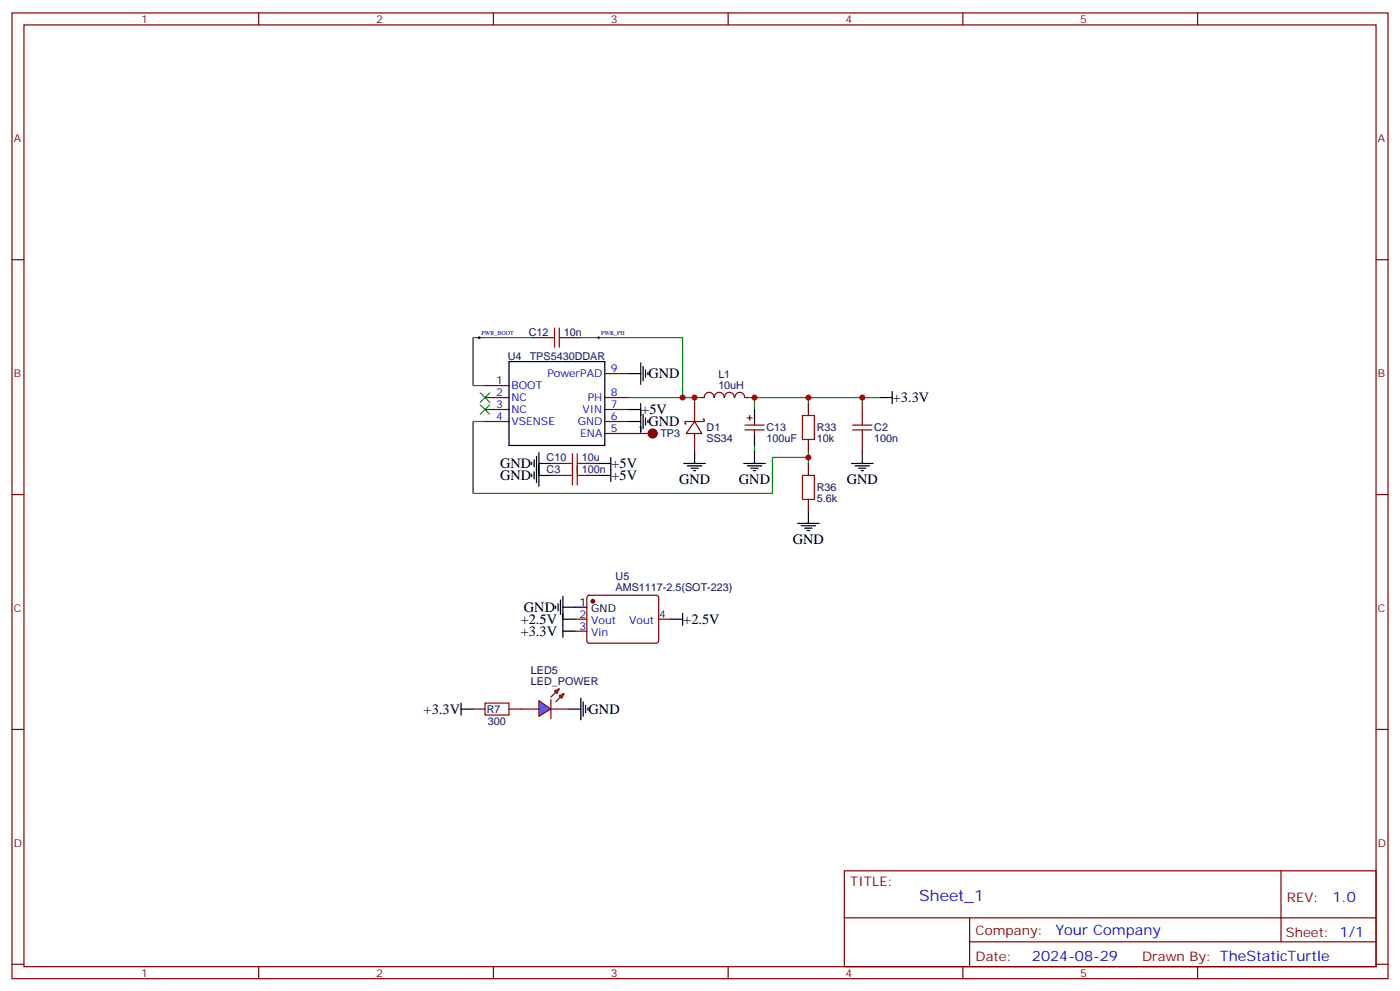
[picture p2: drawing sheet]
<svg xmlns="http://www.w3.org/2000/svg" width="412mm" height="292mm" viewBox="0 0 412 292" stroke-linecap="round" stroke-linejoin="round" font-family="sans-serif">
<g fill="none" stroke="#870000" stroke-width=".35">
<path d="M3.5 3.8h405.4v284.3h-405.4zM7.1 7.3h398.2v277.3h-398.2zM76.2 3.8v3.5M145.3 3.8v3.5M214.5 3.8v3.5M283.6 3.8v3.5M352.8 3.8v3.5M3.5 76.5h3.6M405.3 76.5h3.6M157 99.4h3.5M167.6 99.4h3.5M142.9 117.1h7"/>
<path d="M142.9 113.5h7M178.2 117.1h7M178.2 110h7M204.6 118.8v5.3M210.3 117a1.41 1.41 0 0 0-1.4-1.5 1.41 1.41 0 0 0-1.4 1.5l-1.1 .1M210.5 117a1.41 1.41 0 0 1 1.4-1.5 1.41 1.41 0 0 1 1.4 1.5M213.5 117a1.41 1.41 0 0 1 1.4-1.5 1.41 1.41 0 0 1 1.4 1.5M216.5 117a1.41 1.41 0 0 1 1.4-1.5 1.41 1.41 0 0 1 1.4 1.5M219.4 117.1h1.1M238.1 118.8v3.5M254 118.8v3.5M142.9 120.6h7"/>
<path d="M142.9 124.1h7M162.3 140h3.5M162.3 136.5h3.5M172.9 140h3.5M172.9 136.5h3.5M178.2 127.6h12.7M178.2 120.6h7M178.2 124.1h7M204.6 124.1l2.1 3.5h-4.6zM204.6 124.1h-2.8v.7h.3M204.6 127.6v5.3M207.1 123.4h.3v.7h-2.8"/>
<path d="M219.4 125.2h5.7M219.4 126.6h5.7M220.1 123h1.4M220.8 122.3v1.5M222.2 124.1v1.1M222.2 126.6v1M238.1 129.4v3.5M238.1 136.5v3.5M254 129.4v3.5M3.5 145.6h3.6M238.1 147v3.6M405.3 145.6h3.6"/>
<path d="M173.1 175.5l.5-.2h20l.4 .7v12.9l-.7 .5-20-.1-.4-.6v-12.7zM169.3 182.3h3.6M169.3 185.8h3.6M194 182.3h3.6M3.5 214.8h3.6M405.3 214.8h3.6M248.7 256.4h156.6v28.2h-156.6zM377.3 256.4v20.9M248.7 270.2h156.5M285.6 277.3h119.6M285.6 270.2v14.2M3.5 283.9h3.6"/>
<path d="M76.2 284.6v3.5M145.3 284.6v3.5M214.5 284.6v3.5M283.6 284.6v3.5M352.8 284.6v3.5M405.3 283.9h3.6"/>
</g>
<g fill="none" stroke="#000" stroke-width=".35">
<path d="M149.9 106.5h28.3v24.7h-28.3zM185.2 110h3.5M188.7 106.8v6.4M188.7 118.8v8.5M189.4 107.9v4.2M190.1 108.9v2.2M190.9 109.6v.7M259.3 117.1h3.5M262.8 115.3v3.5M156.6 136.1v.7M156.6 139.6v.7M157.3 135.4v2.1"/>
<path d="M157.3 138.9v2.1M158 134.3v7.8M158.7 136.5h3.6M158.7 140h3.6M158.7 133.3v9.9M176.4 136.5h3.5M176.4 140h3.5M179.9 134.7v7M185.2 120.6h3.5M185.2 124.1h3.5M189.4 122v4.2M190.1 123v2.2"/>
<path d="M190.9 123.8v.7M201.4 136.5h6.4M202.5 137.2h4.2M203.6 137.9h2.1M204.3 138.6h.7M204.6 132.9v3.6M219.1 136.5h6.3M220.1 137.2h4.3M221.2 137.9h2.1M221.9 138.6h.7M222.2 120.6v3.5M222.2 127.6v3.6"/>
<path d="M222.2 132.9v3.6M250.8 136.5h6.4M251.9 137.2h4.2M252.9 137.9h2.2M253.6 138.6h.8M254 132.9v3.6M234.9 154.1h6.4M236 154.8h4.2M237.1 155.5h2.1M237.8 156.2h.7M238.1 150.6v3.5M163.7 178.4v.7"/>
<path d="M164.4 177.7v2.1M165.1 176.7v4.2M165.8 178.8h7.1M165.8 175.6v12M165.8 182.3h3.5M165.8 185.8h3.5M197.6 182.3h3.5M201.1 180.6v3.5M167.6 208.8h3.5M171.1 205.6v6.3M171.8 206.7v4.2M172.5 207.7v2.1"/>
<path d="M173.2 208.4v.7"/>
</g>
<path d="M157 99.4h-17.7v14.1h3.6M171.1 99.4h30v17.7h-15.9M201.1 117.1h3.5v1.7M204.6 117.1h1.8M220.5 117.1h1.7v3.5M222.2 117.1h15.9v1.7M238.1 117.1h21.2M254 117.1v1.7M142.9 124.1h-3.6v21.2h88.2v-10.6h10.6M222.2 131.2v1.7M238.1 132.9v3.6" fill="none" stroke="#008700" stroke-width=".35"/>
<g fill="none" stroke="#a10000" stroke-width=".35">
<path d="M160.5 99.4h2.8M163.3 96.6v5.6M164.7 99.4h2.9M164.7 96.6v5.6M165.8 140h2.8M165.8 136.5h2.8M168.6 133.6v9.2M170 140h2.9M170 133.6v9.2M170 136.5h2.9M236.4 140h3.5v7h-3.5zM236.4 122.3h3.5v7.1h-3.5z"/>
<path d="M251.2 126.6h5.6M251.2 125.2h5.6M254 122.3v2.9M254 126.6v2.8"/>
</g>
<g fill="#870000" stroke="#870000" stroke-width=".35">
<circle cx="192.3" cy="127.6" r="1.32"/>
<circle cx="192.3" cy="127.6" r=".86"/>
<circle cx="174.6" cy="177" r=".53"/>
</g>
<path d="M141.5 115.6l2.8 2.9M141.5 119.2l2.8 2.8M144.3 115.6l-2.8 2.9M144.3 119.2l-2.8 2.8" fill="none" stroke="#3c3" stroke-width=".35"/>
<path d="M158.7 206.3l3.6 2.5-3.6 2.1z" fill="#09f" stroke="#870000" stroke-width=".35"/>
<path d="M162.3 206v5.6z" fill="#f00" stroke="#870000" stroke-width=".35"/>
<g fill="#870000" stroke="#870000" stroke-width=".35">
<path d="M162.3 205.2l1.4-1.4z"/>
<path d="M163.7 206.7l1.4-1.5z"/>
</g>
<g fill="#09f" stroke="#870000" stroke-width=".35">
<path d="M163.3 203.5l1.4-.7-.7 1.4z"/>
<path d="M164.7 204.9l1.5-.7-.7 1.4z"/>
</g>
<path d="M139.3 208.8h3.6M149.9 208.8h8.8M162.3 208.8h5.3" fill="none" stroke="#870000" stroke-width=".35"/>
<path d="M135.8 208.8h3.5M135.8 207v3.5" fill="none" stroke="#000" stroke-width=".35"/>
<path d="M142.9 207h7v3.5h-7z" fill="none" stroke="#a10000" stroke-width=".35"/>
<path d="M140.8 99.4h.7M141.1 99.1v.7M176 99.4h.7M176.4 99.1v.7" fill="none" stroke="#000" stroke-width=".29"/>
<g fill="#c00">
<circle cx="254" cy="117.1" r=".88"/>
<circle cx="238.1" cy="117.1" r=".88"/>
<circle cx="238.1" cy="134.7" r=".88"/>
<circle cx="222.3" cy="117.1" r=".88"/>
<circle cx="204.6" cy="117.1" r=".88"/>
<circle cx="201.1" cy="117.1" r=".88"/>
</g>
<text font-size="4.6" fill="#00f" x="270.8" y="265.4">Sheet_1</text>
<g font-size="4.2">
<text x="191" y="111.4">GND</text>
<text x="263" y="118.5">+3.3V</text>
<text x="188.9" y="122">+5V</text>
<text x="191" y="125.5">GND</text>
<text x="147.3" y="137.9">GND</text>
<text x="180.1" y="137.9">+5V</text>
<text x="147.3" y="141.4">GND</text>
<text x="180.1" y="141.4">+5V</text>
<text x="200" y="142.5">GND</text>
<text x="217.7" y="142.5">GND</text>
<text x="249.4" y="142.5">GND</text>
<text x="233.5" y="160.2">GND</text>
<text x="153.4" y="183.8">+2.5V</text>
<text x="154.3" y="180.2">GND</text>
<text x="201.3" y="183.8">+2.5V</text>
<text x="153.4" y="187.3">+3.3V</text>
<text x="124.8" y="210.2">+3.3V</text>
<text x="173.4" y="210.2">GND</text>
</g>
<g font-size="4.2" fill="#00f">
<text x="392.5" y="265.7">1.0</text>
<text x="310.9" y="275.2">Your Company</text>
<text x="304" y="283">2024-08-29</text>
</g>
<g font-size="3.9" fill="#800">
<text x="250.5" y="261">TITLE:</text>
<text x="379.1" y="265.7">REV:</text>
<text x="287.4" y="275.2">Company:</text>
<text x="378.7" y="275.8">Sheet: 1/1</text>
<text x="287.4" y="282.9">Date:</text>
<text x="336.4" y="282.9">Drawn By: TheStaticTurtle</text>
</g>
<g font-size="3.2" fill="#800">
<text x="41.6" y="6.8">1</text>
<text x="110.8" y="6.8">2</text>
<text x="179.9" y="6.8">3</text>
<text x="249.1" y="6.8">4</text>
<text x="318.2" y="6.8">5</text>
<text x="4.1" y="41.9">A</text>
<text x="405.9" y="41.9">A</text>
<text x="4.1" y="111.1">B</text>
<text x="405.9" y="111.1">B</text>
<text x="4.1" y="180.2">C</text>
<text x="405.9" y="180.2">C</text>
<text x="4.1" y="249.3">D</text>
<text x="405.9" y="249.3">D</text>
<text x="41.6" y="287.6">1</text>
<text x="110.8" y="287.6">2</text>
<text x="179.9" y="287.6">3</text>
<text x="249.1" y="287.6">4</text>
<text x="318.2" y="287.6">5</text>
</g>
<g font-size="3.2" fill="#000080">
<text x="155.7" y="98.8">C12</text>
<text x="166.1" y="98.8">10n</text>
<text x="149.6" y="105.9">U4</text>
<text x="156" y="105.9">TPS5430DDAR</text>
<text x="211.6" y="111.3">L1</text>
<text x="211.6" y="114.5">10uH</text>
<text x="194.5" y="128.8">TP3</text>
<text x="208.1" y="130.2">SS34</text>
<text x="208.1" y="127">D1</text>
<text x="225.8" y="130.2">100uF</text>
<text x="225.8" y="127">C13</text>
<text x="240.6" y="130.2">10k</text>
<text x="240.6" y="127">R33</text>
<text x="257.5" y="130.2">100n</text>
<text x="257.5" y="127">C2</text>
<text x="161" y="135.8">C10</text>
<text x="171.4" y="135.8">10u</text>
<text x="161" y="139.4">C3</text>
<text x="171.4" y="139.4">100n</text>
<text x="240.6" y="147.8">5.6k</text>
<text x="240.6" y="144.7">R36</text>
<text x="181.3" y="170.8">U5</text>
<text x="181.3" y="174">AMS1117-2.5(SOT-223)</text>
<text x="156.4" y="201.7">LED_POWER</text>
<text x="156.4" y="198.5">LED5</text>
<text x="143.4" y="209.9">R7</text>
<text x="143.7" y="213.5">300</text>
</g>
<g font-size="3.2" fill="#00f">
<text x="146.2" y="113.2">1</text>
<text x="161.2" y="111.1">PowerPAD</text>
<text x="179.9" y="109.6">9</text>
<text x="146.2" y="116.7">2</text>
<text x="150.6" y="114.6">BOOT</text>
<text x="150.6" y="118.1">NC</text>
<text x="173.1" y="118.1">PH</text>
<text x="179.9" y="116.7">8</text>
<text x="146.2" y="120.2">3</text>
<text x="146.2" y="123.8">4</text>
<text x="150.6" y="121.6">NC</text>
<text x="150.6" y="125.2">VSENSE</text>
<text x="170.2" y="125.2">GND</text>
<text x="171.6" y="121.6">VIN</text>
<text x="179.9" y="123.8">6</text>
<text x="179.9" y="120.2">7</text>
<text x="170.9" y="128.7">ENA</text>
<text x="179.9" y="127.3">5</text>
<text x="170.7" y="185.5">3</text>
<text x="170.7" y="182">2</text>
<text x="174.2" y="183.7">Vout</text>
<text x="185.4" y="183.7">Vout</text>
<text x="194.2" y="182">4</text>
<text x="174.2" y="187.3">Vin</text>
</g>
<g font-size="3.2">
<text x="170.7" y="178.4">1</text>
<text x="174.2" y="180.2">GND</text>
</g>
<text font-size="2.5" fill="#00f" x="188" y="127.3">1</text>
<g font-size="1.8" fill="#00f">
<text x="141.8" y="98.5">PWR_BOOT</text>
<text x="177.1" y="98.5">PWR_PH</text>
</g>
</svg>
